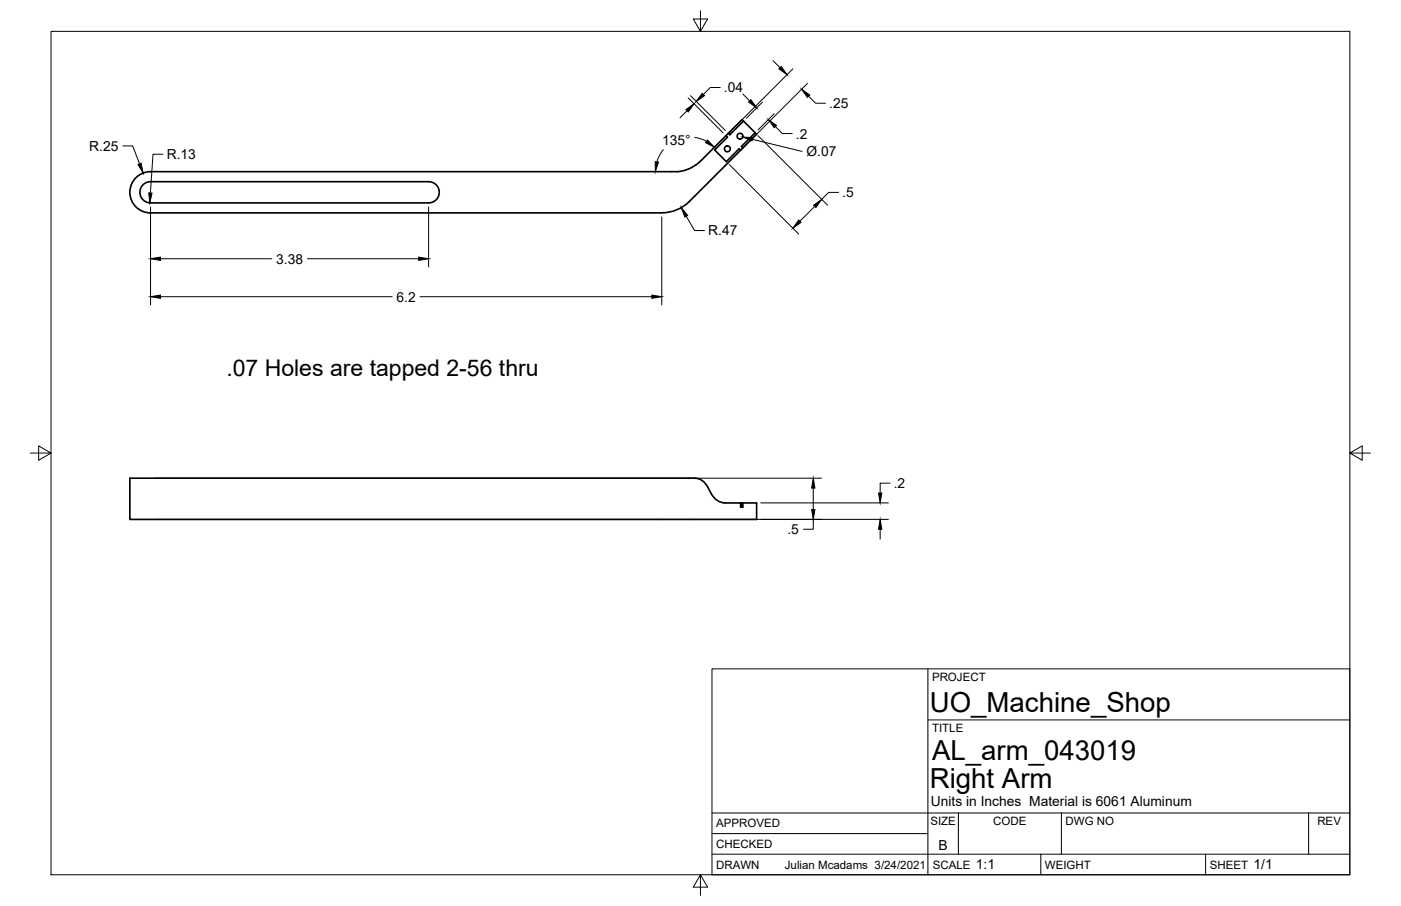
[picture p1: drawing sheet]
<svg xmlns="http://www.w3.org/2000/svg" width="432mm" height="279mm" viewBox="0 0 432 279" stroke-linecap="round" stroke-linejoin="round" font-family="sans-serif">
<!-- layer: Visible -->
<g fill="none" stroke="#000" stroke-width=".51">
<path d="M229.2 37.3l-4.3 4.3-.4-.5 4.2-4.2 4.5 4.5-4.2 4.2M132.1 56h-85.7a3.3 3.3 0 0 0-3.3 3.3 3.3 3.3 0 0 0 3.3 3.3h85.7M132.1 56a3.3 3.3 0 0 1 3.3 3.3 3.3 3.3 0 0 1-3.3 3.3M223.8 41.8l.4 .5-3.9 3.9 3.6 3.6 3.9-3.9 .5 .4M224.5 41.1l-9.7 9.5-2.6 1.5-3.3 .8h-162.5a6.4 6.4 0 0 0-6.4 6.4 6.4 6.4 0 0 0 6.4 6.4h157.6a12.2 12.2 0 0 0 8.5-3.6M228.3 46.3l-15.8 15.8M232.7 40.9l-4.2 4.3 .5 .4-.7 .7M228.3 155.1h.2v1.3M228.5 155.1h4.7v5.1h-193.2v-12.7h172.5a5 5 0 0 1 5.6 2.7l1 1.8a5.1 5.1 0 0 0 4.3 3.1h4.9v1.3h.7v-1.3"/>
<circle cx="224.2" cy="45.9" r=".9"/>
<circle cx="228.1" cy="42" r=".9"/>
</g>
<!-- layer: Border -->
<path d="M15.7 9.7h400.3v260.1h-400.3zM215.9 3.3v6.4l-2.2-3.8h4.4l-2.2 3.8M9.4 139.7h6.3l-3.8-2.2v4.4l3.8-2.2M416 139.7l3.8 2.2v-4.4l-3.8 2.2h6.4M215.9 269.8l2.2 3.8h-4.4l2.2-3.8v6.3" fill="none" stroke="#000" stroke-width=".31"/>
<!-- layer: Titleblock -->
<path d="M219.4 206.3h196.6v63.5h-196.6zM286 206.3v63.5M286 222h130M219.4 257.1h66.6M219.4 250.7h196.6M295.4 250.7v12.7M327.1 250.7v12.7M403.3 250.7v12.7M219.4 263.4h196.6M320.8 263.4v6.4M371.6 263.4v6.4" fill="none" stroke="#000" stroke-width=".31"/>
<!-- layer: Dimensions -->
<g fill="none" stroke="#000" stroke-width=".31">
<path d="M238.3 18.7l2.1 2.2M211.8 34.2l-2.2 2.1M212.1 30.2l10.8 10.8M212.8 29.5l10.8 10.7M222 27h-3.1l-2.1 2.1M228.9 29l2.2 2.1M235 31.5l-5 5M238.6 35.1l-5 4.9M239 39l2.1 2.2h3.1M244.4 21.2l-19.7 19.8M248.9 25.7l-19.7 19.7M249.2 29.7l2.2 2.1h3"/>
<path d="M37.8 45h3.1l2.1 5.5M50.2 47.6h-3l-.8 11.9M204.4 46.2l-1 1.5-.9 2.2M214.1 42.4l1.9 .4 1.8 .8M224.7 50.7l21.5 21.5M231.9 43l15.3 3.7M233.6 41.8l21.5 21.5M258.5 59.3h-3.1l-2.1 2.2M46.4 63.8v30.2M49.4 79.8h34.4M94.7 79.8h34.4M132.1 63.8v18.5"/>
<path d="M204 66.9v27.1M211.5 66.7l2.6 4.4h3M251.1 63.6l-4.6 4.6M49.4 91.5h71.5M129.5 91.5h71.4M47.7 147.5h205.5M234.5 155.1h39.3M250.7 150.5v6.6M274.3 149h-3v3M47.7 160.2h226.1M250.7 160.2v3h-3.1M271.3 163.2v3.1"/>
</g>
<g fill="#000" stroke="#000" stroke-width=".31">
<path d="M211.4 33.8l2.5-1.8-1.8 2.5zM216.4 28.8l.7 .7-2.5 1.8zM230.7 31.5l.7-.7 1.8 2.5zM236.8 36.9l2.5 1.8-.7 .7zM240.1 21.2l.7-.7 1.8 2.5zM247.1 27.5l2.5 1.8-.7 .7zM42.5 50.7l1-.4 .6 3.1zM45.8 59.5h1.1l-.7 3zM201.9 49.9l1 .1-.9 2.9zM218.1 43.2l2.1 2.2-2.8-1.4zM228.9 42.2l3.1 .3-.2 1zM46.4 79.8l3-.5v1z"/>
<path d="M129.1 79.3l3 .5-3 .5zM210 64l1.9 2.4-.8 .5zM246.2 67.9l.7 .7-2.5 1.8zM250.8 63.3l2.5-1.8-1.8 2.5zM46.4 91.5l3-.5v1zM200.9 91l3.1 .5-3.1 .5zM250.7 147.5l.5 3h-1.1zM250.1 157.1h1.1l-.5 3.1zM270.8 152h1l-.5 3.1zM271.3 160.2l.5 3h-1z"/>
</g>
<g font-size="8.5">
<text x="286.6" y="219.6">UO_Machine_Shop</text>
<text x="287.3" y="234.5">AL_arm_043019</text>
<text x="286.6" y="243.1">Right Arm</text>
</g>
<text font-size="7.1" x="69.8" y="116.1">.07 Holes are tapped 2-56 thru</text>
<g font-size="4.3">
<text x="223.1" y="28.5">.04</text>
<text x="255.6" y="33.3">.25</text>
<text x="27.5" y="46.5">R.25</text>
<text x="204.1" y="44.6">135°</text>
<text x="245.3" y="42.7">.2</text>
<text x="51.4" y="49.1">R.13</text>
<text x="248.6" y="48.2">Ø.07</text>
<text x="259.6" y="60.8">.5</text>
<text x="218.3" y="72.6">R.47</text>
<text x="85.1" y="81.3">3.38</text>
<text x="122.2" y="93">6.2</text>
<text x="275.5" y="150.5">.2</text>
<text x="242.7" y="164.7">.5</text>
<text x="286.9" y="248.7">Units in Inches Material is 6061 Aluminum</text>
<text x="289.2" y="262.1">B</text>
<text x="300.8" y="268.1">1:1</text>
<text x="386.4" y="268.1">1/1</text>
</g>
<g font-size="3.5">
<text x="287.3" y="210.1">PROJECT</text>
<text x="287.3" y="225.8">TITLE</text>
<text x="220.7" y="255.2">APPROVED</text>
<text x="286.7" y="254.5">SIZE</text>
<text x="306.1" y="254.5">CODE</text>
<text x="328.4" y="254.5">DWG NO</text>
<text x="406" y="254.5">REV</text>
<text x="220.7" y="261.5">CHECKED</text>
<text x="220.7" y="267.9">DRAWN</text>
<text x="241.9" y="267.8">Julian Mcadams 3/24/2021</text>
<text x="287.5" y="267.9">SCALE</text>
<text x="322.1" y="267.9">WEIGHT</text>
<text x="372.9" y="267.9">SHEET</text>
</g>
</svg>
